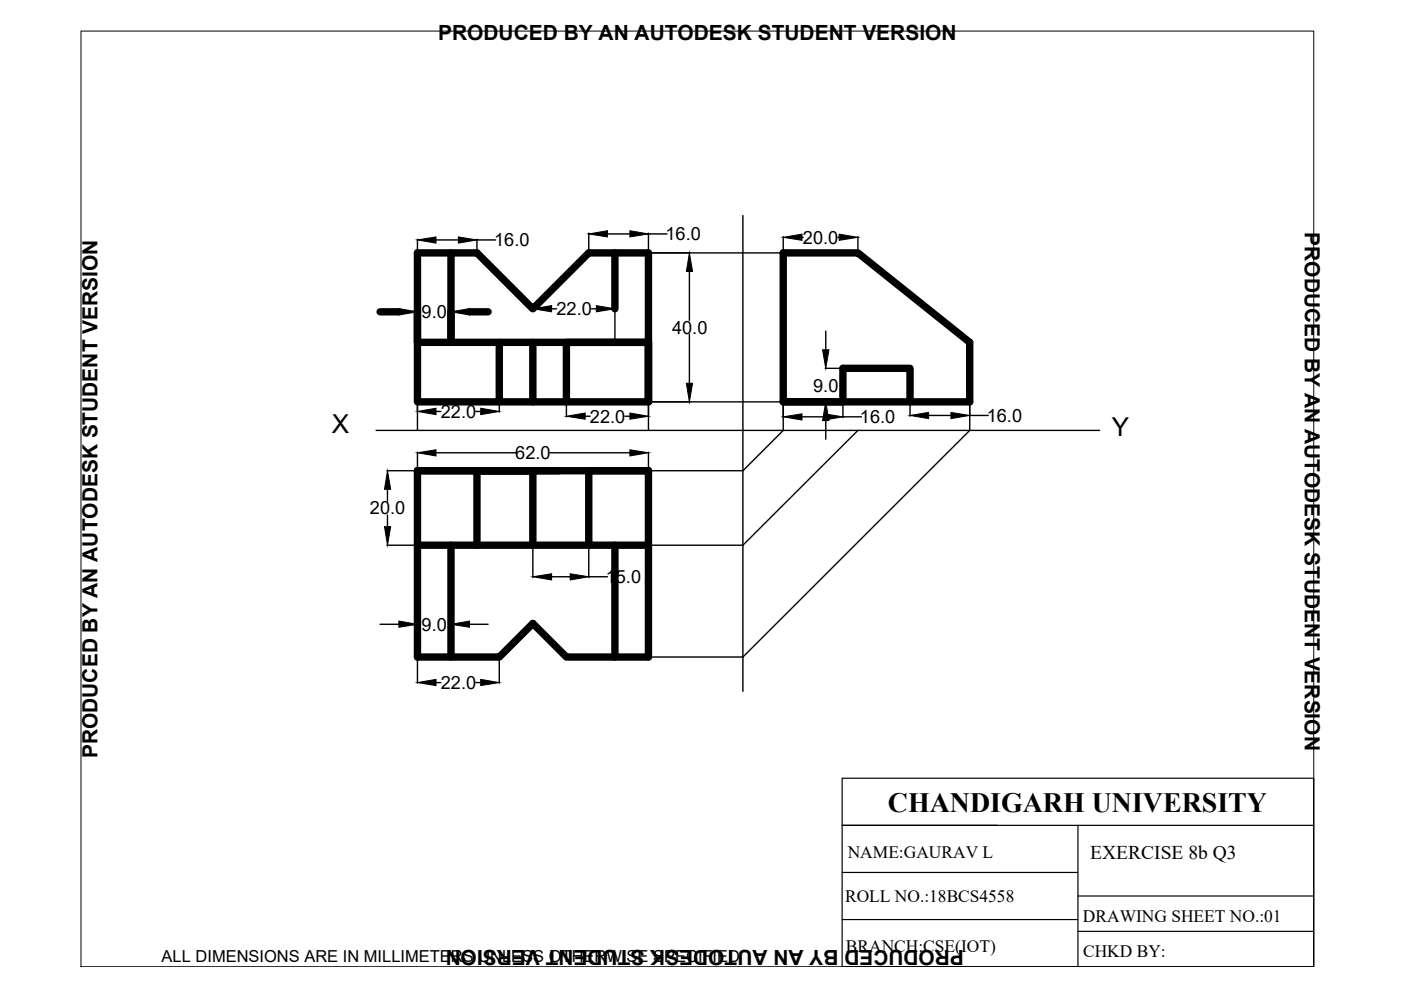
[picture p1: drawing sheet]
<svg xmlns="http://www.w3.org/2000/svg" width="297mm" height="210mm" viewBox="0 0 297 210" stroke-linecap="round" stroke-linejoin="round" font-family="sans-serif">
<!-- layer: thick continuous -->
<g fill="none" stroke="#000" stroke-width="1.6">
<path d="M95.6 53.6v19M130.4 53.6v11.9M166.1 53.6h15.8l23.7 19v12.6h-39.5zM80.6 66.1h4M88.5 66v6.6h49v12.6h-49v-31.6h12.6l11.9 11.9 11.8-11.9h12.7v31.6v-12.6h-17.4v12.6M99.6 66.1h3.9M105.9 72.6v12.6M113 72.6v12.6M88.5 99.8h12.6v15.8M88.5 99.8v39.5h17.4l7.1-7.1 7.1 7.1h17.4v-39.5M88.5 99.8h49M118.5 99.8h-17.4h11.9v15.8"/>
<path d="M137.5 99.8h-12.7v15.8h12.7M166.1 85.2h12.6v-7.1h14.2v7.1M88.5 115.6h36.3M95.6 115.6v23.7M130.4 115.6v23.7"/>
</g>
<g fill="none" stroke="#000" stroke-width=".3">
<path d="M88.5 50.7v2.9M88.5 53.6h7.1M92.4 50.9h4.8M101.1 50.7v2.9M101.1 50.9h4M124.8 49.4v4.2M128.8 49.6h4.7M130.4 53.6v11.9M137.5 49.4v16.1M137.5 49.6h3.9M146.2 57.6v10.3M157.5 45.7v100.9"/>
<path d="M166.1 53.6h-35.7v19M166.1 58.1v33.2l-8.6 8.5h-20M166.1 50.2v3.4M170 50.3h.3M177.7 50.3h.2M181.9 50.2v3.4M105.9 72.6h-17.4v18.7M113 65.3v.1M117 65.5h1M125.4 65.5h1M146.2 70.9v10.4M174.9 78.1h3.8"/>
<path d="M175.1 70.2v4M205.6 72.6v18.7l-48.1 48h-37.4M79.7 91.3h153.5M82 99.8h6.5M88.5 95.9v3.9M88.5 85.2h17.4M92.4 87.2h1.1M92.4 96h16.9M100.9 87.2h1M105.9 85.3v2.1M116.7 96h16.8M120.1 85.2h46"/>
<path d="M120.1 85.3v3.1M124.1 88.3h1M132.5 88.3h1M137.5 85.2v6.1M137.5 95.9v3.9M170 88.4h4.8M174.9 85.2h4.1M175.1 89.2v3.9M178.7 85.3v3.2M178.7 88.4h4M181.9 91.3l-24.4 24.3h-20M192.9 85.2h12.7"/>
<path d="M192.9 85.3v3M196.9 88.1h4.7M205.6 88.1h3.9M82 115.6h6.5M82.2 103.7v2.5M82.2 109.2v2.5M113 115.6v6.9M124.8 115.6v6.9M80.6 132.4h4M88.5 132.2v7.1M88.5 139.3v5.6M88.5 139.3h17.4"/>
<path d="M95.6 132.2v7.1M99.6 132.4h3.9M105.9 139.3v5.6M117 122.3h3.9M124.8 122.3h4M92.4 144.7h1.1M100.9 144.7h1"/>
</g>
<g fill="#000" stroke="#000" stroke-width=".21">
<path d="M88.5 50.9l3.9-.7v1.3zM97.2 50.2l3.9 .7-3.9 .6zM124.8 49.6l4-.7v1.3zM133.5 48.9l4 .7-4 .6zM146.2 53.6l.6 4h-1.3zM166.1 50.3l3.9-.7v1.4zM177.9 49.6l4 .7-4 .7zM84.6 65.4l3.9 .7-3.9 .7zM95.6 66.1l4-.7v1.4zM113 65.5l4-.7v1.3zM126.4 64.8l4 .7-4 .6zM174.4 74.2h1.4l-.7 3.9z"/>
<path d="M88.5 87.2l3.9-.6v1.3zM88.5 96l3.9-.6v1.3zM101.9 86.6l4 .6-4 .7zM120.1 88.3l4-.7v1.3zM133.5 87.6l4 .7-4 .6zM133.5 95.4l4 .6-4 .7zM145.5 81.3h1.3l-.6 3.9zM166.1 88.4l3.9-.7v1.4zM175.1 85.2l.7 4h-1.4zM174.8 87.7l3.9 .7-3.9 .7zM192.9 88.1l4-.7v1.4zM201.6 87.4l4 .7-4 .7z"/>
<path d="M82.2 99.8l.6 3.9h-1.3zM81.5 111.7h1.3l-.6 3.9zM84.6 131.7l3.9 .7-3.9 .6zM95.6 132.4l4-.7v1.3zM113 122.3l4-.6v1.3zM120.9 121.7l3.9 .6-3.9 .7zM88.5 144.7l3.9-.7v1.4zM101.9 144l4 .7-4 .7z"/>
</g>
<path d="M17.2 6.6h261.3v198.4h-261.3z" fill="none" stroke="#000" stroke-width=".21"/>
<!-- layer: 0 -->
<path d="M178.5 165h100v40h-100zM178.5 175h100M228.5 175v30M178.5 195h50M178.5 185h50M228.5 190h50M228.5 197.5h50" fill="none" stroke="#000" stroke-width=".25"/>
<text font-size="5.9" x="188.2" y="172.2">CHANDIGARH UNIVERSITY</text>
<g font-size="5.5">
<text x="70.4" y="91.8">X</text>
<text x="235.7" y="92.5">Y</text>
</g>
<g font-size="4.4">
<text x="92.9" y="8.5">PRODUCED BY AN AUTODESK STUDENT VERSION</text>
<text x="276.6" y="49.3" transform="rotate(90 276.6 49.3)">PRODUCED BY AN AUTODESK STUDENT VERSION</text>
<text x="20.6" y="160.7" transform="rotate(-90 20.6 160.7)">PRODUCED BY AN AUTODESK STUDENT VERSION</text>
<text x="204.4" y="201.5" transform="rotate(180 204.4 201.5)">PRODUCED BY AN AUTODESK STUDENT VERSION</text>
</g>
<text font-size="4.1" x="231.2" y="182.1">EXERCISE 8b Q3</text>
<g font-size="3.9">
<text x="104.8" y="52.2">16.0</text>
<text x="141.1" y="51">16.0</text>
<text x="170.3" y="51.7">20.0</text>
<text x="89.4" y="67.5">9.0</text>
<text x="118" y="66.8">22.0</text>
<text x="142.5" y="70.8">40.0</text>
<text x="172.4" y="83">9.0</text>
<text x="93.5" y="88.6">22.0</text>
<text x="125.1" y="89.6">22.0</text>
<text x="182.3" y="89.7">16.0</text>
<text x="209.2" y="89.4">16.0</text>
<text x="109.2" y="97.4">62.0</text>
<text x="78.4" y="109.1">20.0</text>
<text x="128.4" y="123.6">15.0</text>
<text x="89.4" y="133.7">9.0</text>
<text x="93.5" y="146.1">22.0</text>
</g>
<g font-size="3.7">
<text x="179.7" y="182">NAME:GAURAV L</text>
<text x="179.2" y="191.2">ROLL NO.:18BCS4558</text>
<text x="229.6" y="195.4">DRAWING SHEET NO.:01</text>
<text x="179.4" y="201.9">BRANCH:CSE(IOT)</text>
<text x="229.6" y="202.8">CHKD BY:</text>
</g>
<text font-size="3.5" x="34.3" y="203.9">ALL DIMENSIONS ARE IN MILLIMETERS UNLESS OTHERWISE SPECIFIED</text>
</svg>
